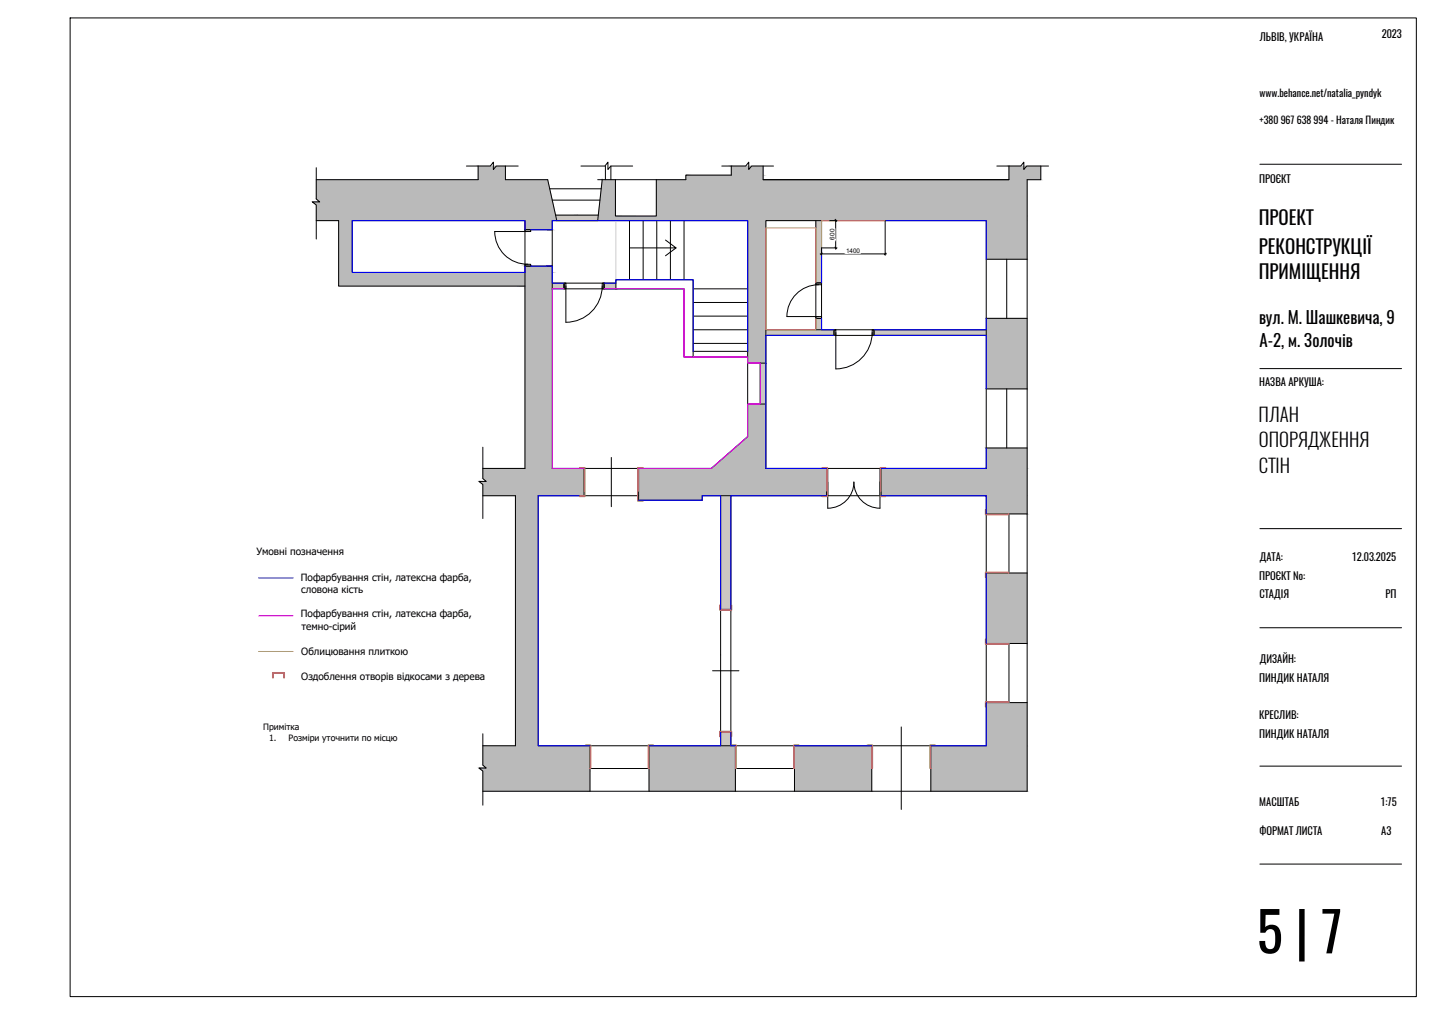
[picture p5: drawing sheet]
<svg xmlns="http://www.w3.org/2000/svg" width="420mm" height="297mm" viewBox="0 0 420 297" stroke-linecap="round" stroke-linejoin="round" font-family="sans-serif">
<!-- layer: 0 -->
<g fill="#bababa" stroke="#bababa" stroke-width=".29">
<path d="M214.6 48.7l9.3 2.7v-2.7zM214.6 48.7l9.3 2.7h-9.3z"/>
<path d="M296 48.7l9.4 4v-4zM296 48.7l9.4 4h-9.4z"/>
<path d="M201.2 51.4l22.7 1.3v-1.3zM201.2 51.4l22.7 1.3h-22.7z"/>
<path d="M140.3 48.7l8 4v-4zM140.3 48.7l8 4h-8z"/>
<path d="M92.8 52.7l69.1 5.6-1.2-5.6zM92.8 52.7l69.1 5.6h-69.1z"/>
<path d="M92.8 58.3l69.3 .9-.2-.9zM92.8 58.3l69.3 .9h-68.3z"/>
<path d="M91.7 59.2l70.6 .9-.2-.9zM91.7 59.2l70.6 .9h-69.5z"/>
<path d="M192.6 52.7l108.8 10.7v-10.7zM192.6 52.7l108.8 10.7h-108.8z"/>
<path d="M176.7 52.7l3.9 10.7v-10.7zM176.7 52.7l3.9 10.7h-5.1z"/>
<path d="M175.5 63.4l125.9 1.3v-1.3zM175.5 63.4l125.9 1.3h-126z"/>
<path d="M92.8 60.1l70.6 4.6-1.1-4.6zM92.8 60.1l70.6 4.6h-70.6z"/>
<path d="M154 64.7l8 2.7v-2.7zM154 64.7l8 2.7h-8z"/>
<path d="M289.4 64.7l12 11.3v-11.3zM289.4 64.7l12 11.3h-12z"/>
<path d="M154 78l8 1.9v-1.9zM154 78l8 1.9h-8z"/>
<path d="M99.4 64.7l4 15.2v-15.2zM99.4 64.7l4 15.2h-4z"/>
<path d="M154 79.9l8 4v-4zM154 79.9l8 4h-8z"/>
<path d="M99.4 79.9l54.6 4v-4zM99.4 79.9l54.6 4h-54.6z"/>
<path d="M219.4 64.7l5.3 41.8v-41.8zM219.4 64.7l5.3 41.8h-5.3z"/>
<path d="M289.4 93.4l12 20.6v-20.6zM289.4 93.4l12 20.6h-12z"/>
<path d="M219.4 118.5l5.3 9.5v-9.5zM219.4 118.5l5.3 9.5h-5.3z"/>
<path d="M289.4 131.4l12 6v-6zM289.4 131.4l12 6h-12z"/>
<path d="M219.4 128l5.3 9.4v-9.4zM208.7 137.4l10.7-9.4 5.3 9.4z"/>
<path d="M154 83.9l8 53.5v-53.5zM154 83.9l8 53.5h-8z"/>
<path d="M141.7 137.4l29.7 2.9v-2.9zM141.7 137.4l29.7 2.9h-29.7z"/>
<path d="M141.7 140.3l29.7 .9v-.9zM141.7 140.3l29.7 .9h-28.7z"/>
<path d="M140.5 141.2l30.9 .9v-.9zM140.5 141.2l30.9 .9h-29.7z"/>
<path d="M258.5 137.4l42.9 8v-8zM258.5 137.4l42.9 8h-42.9z"/>
<path d="M187.4 137.4l55.1 8v-8zM187.4 137.4l55.1 8h-55.1z"/>
<path d="M141.7 142.1l29.7 3.3v-3.3zM141.7 142.1l29.7 3.3h-29.7z"/>
<path d="M187.4 145.4l18.6 1.3v-1.3zM187.4 145.4l18.6 1.3h-18.6z"/>
<path d="M289.4 145.4l12 5.3v-5.3zM289.4 145.4l12 5.3h-12z"/>
<path d="M289.4 168l12 20.7v-20.7zM289.4 168l12 20.7h-12z"/>
<path d="M289.4 206l12 12.7v-12.7zM289.4 206l12 12.7h-12z"/>
<path d="M151.2 145.4l6.7 73.3v-73.3zM151.2 145.4l6.7 73.3h-6.7z"/>
<path d="M141.7 218.7l31.4 5.7v-5.7zM141.7 218.7l31.4 5.7h-31.4z"/>
<path d="M141.7 224.4l31.4 .8v-.8zM141.7 224.4l31.4 .8h-30.4z"/>
<path d="M140.5 225.2l32.6 .9v-.9zM140.5 225.2l32.6 .9h-31.4z"/>
<path d="M273.1 218.7l28.3 13.3v-13.3zM273.1 218.7l28.3 13.3h-28.3z"/>
<path d="M233.1 218.7l22.7 13.3v-13.3zM233.1 218.7l22.7 13.3h-22.7z"/>
<path d="M190.4 218.7l25.4 13.3v-13.3zM190.4 218.7l25.4 13.3h-25.4z"/>
<path d="M141.7 226.1l31.4 5.9v-5.9zM141.7 226.1l31.4 5.9h-31.4z"/>
</g>
<g fill="none" stroke="#000" stroke-width=".29">
<path d="M20.6 5.3h395v286.9h-395zM92.8 49.2v9.1l1 .9h-2.1l1.1 .9v10M136.8 48.7h7.1l.9-1.2v2.2l.8-1h6.4M140.3 48.7v4h-47.5M148.3 48.7v4h12.4l2.7 12M161.3 55.4h15.1M162 58.7h14M170.5 48.7h7l.9-1.2v2.2l.8-1h6.4M176.7 52.7l-1.3 12M177.6 48.7v4M179.2 48.7v4M180.6 52.7v10.7h12v-10.7"/>
<path d="M211.8 48.7h7l.9-1.2v2.2l.8-1h6.4M214.6 48.7v2.7h-13.4v1.3h-25.8M223.9 48.7v4h72.1v-4M223.9 52.7h72.1M292.5 48.7h7l.9-1.2v2.2l.8-1h6.5M305.4 48.7v4h-4v179.3h-159.7M92.8 64.7h6.6v19.2h54.6M145.1 67.9h9.8M145.2 67.9a9.6 9.6 0 0 0 9.7 9.6M154 79.9h-50.6v-15.2h50.6v72.7h-12.3M154 77.5h1.7v.5h-1.7zM154 67.4h1.7v.5h-1.7z"/>
<path d="M154 67.4h8.1M154 78h8.1M162 64.7h57.4v63.3l-10.7 9.4h-46.7zM163 63.1h12.5M184.7 64.7v17.3M188.7 64.7v17.3M192.7 64.7v17.3M196.7 64.7v17.3M200.7 64.7v17.3M224.7 64.7h64.7v72.7h-64.7zM239.4 64.7v32M241 64.7v32"/>
<path d="M241.3 74.2l-.5 .5M245 72.5l.4 .4M245 64.5l.4 .4M259.9 74.2l-.4 .5M289.4 76h12M295.4 76v17.4M162 84.7h18.7M162 83h18.7M165.5 83h.5v1.7h-.5zM165.5 83v1.7M166 83.8v10.7M176.7 83h.5v1.7h-.5z"/>
<path d="M176.7 83.8a10.7 10.7 0 0 1-10.7 10.7M177.2 83v1.7h23.5v20M180.7 82h22.7v22.7h-2.7v-20h-20zM203.4 84.7h16M203.4 88.7h16M203.4 92.7h16M203.4 96.7h16M224.7 96.7h64.7M224.7 98.3h64.7M230.9 92.8h9.3M239.4 83h1.6v.5h-1.6zM239.4 92.8h1.6v.6h-1.6z"/>
<path d="M239.4 93.4h1.6M239.4 83h1.6M240.2 83.5a9.3 9.3 0 0 0-9.3 9.3M244.7 96.7h.5v1.6h-.5zM244.7 96.7v1.6M255.9 96.7h.5v1.6h-.5zM255.9 97.5a10.7 10.7 0 0 1-10.7 10.7v-10.7M256.4 96.7v1.6M289.4 93.4h12M203.4 100.7h16M203.4 104.7h16M203.4 103h16"/>
<path d="M219.4 106.5h5.3v12h-5.3M223 106.5v12M289.4 114h12M295.4 114v17.4M141.7 131.1v9.2l1 .9h-2.2l1.2 .9v9.9M171.4 137.4v8M179.4 134.1v14.5M187.4 137.4v8M242.5 137.4h.4v8h-.4zM258.2 137.4h.3v8h-.3zM289.4 131.4h12M141.7 145.4h9.5v73.3h-9.5"/>
<path d="M157.9 145.4h29.5v1.3h18.6v-1.3h83.4v73.3h-131.5zM211.4 145.4v73.3M214.4 145.4v73.3M250.5 141.3a7.7 7.7 0 0 0 7.7 7.7v-7.6M250.5 141.3a7.7 7.7 0 0 1-7.6 7.7v-7.6M289.4 150.7h12M296 150.7v17.3M211.4 178.7h3M289.4 168h12M209.1 196.7h7.7M289.4 188.7h12M296 188.7v17.3"/>
<path d="M141.7 215.2v9.2l1 .8h-2.2l1.2 .9v10M173.1 218.7v13.3M190.4 218.7v13.3M211.4 214.7h3M215.8 218.7v13.3M233.1 218.7v13.3M255.8 218.7v13.3M264.4 213.2v24.1M273.1 218.7v13.3M289.4 206h12M173.1 225.3h17.3M215.8 225.3h17.3"/>
</g>
<g fill="#cbc7c2" stroke="#cbc7c2" stroke-width=".29">
<path d="M211.4 164.2v2.7z"/>
<path d="M211.4 214.7l3 4v-4zM211.4 214.7l3 4h-3z"/>
<path d="M211.4 145.4l3 18.8v-18.8zM211.4 145.4l3 18.8h-3z"/>
<path d="M211.5 164.2l2.9 2.7v-2.7zM211.5 164.2l2.9 2.7h-2.9z"/>
<path d="M211.4 166.9l3 11.8v-11.8zM211.4 166.9l3 11.8h-3z"/>
<path d="M239.4 64.7l1.6 18.3v-18.3zM239.4 64.7l1.6 18.3h-1.6z"/>
<path d="M239.4 93.4l1.6 3.3v-3.3zM239.4 93.4l1.6 3.3h-1.6z"/>
<path d="M256.4 96.7l33 1.6v-1.6zM256.4 96.7l33 1.6h-33z"/>
<path d="M224.7 96.7l20 1.6v-1.6zM224.7 96.7l20 1.6h-20z"/>
<path d="M169.3 63.1l6.1 1.6 .1-1.6zM169.3 63.1l6.1 1.6h-6.1z"/>
<path d="M163 63.1l6.3 1.6v-1.6zM163 63.1l6.3 1.6h-5.9z"/>
<path d="M177.2 83l3.5 1.7v-1.7zM177.2 83l3.5 1.7h-3.5z"/>
<path d="M162 83l3.5 1.7v-1.7zM162 83l3.5 1.7h-3.5z"/>
<path d="M223 106.5l1.7 12v-12zM223 106.5l1.7 12h-1.7z"/>
</g>
<path d="M195.3 70.4l3.1 2.3h-13.7M198.4 72.7l-3.1 2.3" fill="none" stroke="#000" stroke-width=".3"/>
<path d="M180.7 64.7v17.3M203.4 104.7h16" fill="none" stroke="#c7c8ca" stroke-width=".29"/>
<g fill="none" stroke="#c66c4e" stroke-width=".3">
<path d="M171.4 144v-6.6h-1.4v-.3h1.6v8.5h-1.6v-.2h1.4M187.4 144v-6.6h1.3v-.3h-1.6v9.9h1.6v-.3h-1.3M242.5 144v-6.6h-1.3v-.3h1.6v8.5h-1.6v-.2h1.3M258.5 144v-6.6h1.4v-.3h-1.6v8.5h1.6v-.2h-1.4M289.1 149.4h.3v1.3h6.6v.2h-6.9zM211.2 177.4h.2v1.3h3v-1.3h.3v1.6h-3.5zM289.1 167.8h6.9v.2h-6.6v1.4h-.3zM79.9 197.2h3.6v1.6h-.3v-1.4h-3v1.4h-.3zM289.1 187.4h.3v1.3h6.6v.3h-6.9zM171.8 218.4h1.6v6.9h-.3v-6.6h-1.3zM190.2 218.4h1.6v.3h-1.4v6.6h-.2zM211.2 214.4h3.5v1.6h-.3v-1.3h-3v1.3h-.2z"/>
<path d="M214.4 218.4h1.6v6.9h-.2v-6.6h-1.4zM232.8 218.4h1.6v.3h-1.3v6.6h-.3zM254.4 218.4h1.6v6.9h-.2v-6.6h-1.4zM272.8 218.4h1.6v.3h-1.3v6.6h-.3zM289.1 205.7h6.9v.3h-6.6v1.4h-.3z"/>
</g>
<g fill="none" stroke="#00f" stroke-width=".3">
<path d="M154 67.4v-2.7h-50.6v15.2h50.6v-1.9M155.7 78h6.4l-.1 5h3.5M155.7 67.4h6.3v-2.7h57.4v38.3M241 72.7v10.3M259.7 64.7h29.7v11.3M177.2 83h3.5v-1h22.7v21M241 93.4v3.3h3.7M244.7 98.3h-20v39.1h17.8M256.4 98.3h33v15.7M289.4 93.4v3.3h-33M289.4 131.4v6h-30.9M171.4 145.4h-13.5v73.3h15.2"/>
<path d="M187.4 146.7h18.6v-1.3h5.4v33.3M242.5 145.4h-28.1v33.3M258.5 145.4h30.9v5.3M75.9 169.5h10.1M289.4 168v20.7M211.4 214.7v4h-21M214.4 214.7v4h1.4M233.1 218.7h22.7M289.4 206v12.7h-16.3"/>
</g>
<path d="M165.5 84.7h-3.5v52.7h9.4M177.2 84.7h23.5v20h18.7v1.8h3.6v12h-3.6v9.5l-10.7 9.4h-21.3M75.9 180.6h10.1" fill="none" stroke="#f0f" stroke-width=".3"/>
<path d="M259.7 64.7h-18.7v8M239.4 83v-16.2h-14.7v29.9h14.7v-3.3M75.9 191h10.1" fill="none" stroke="#ffbf00" stroke-width=".3"/>
<!-- layer: ds_text -->
<path d="M240.6 74.5h19.5M243.5 64.7h2.1M245.2 64.3v8.8M245.6 72.7h-4.6v2.2M259.7 64.7v10.2" fill="none" stroke="#000" stroke-width=".29"/>
<g fill="#fff" stroke="#fff" stroke-width=".29">
<path d="M248.3 72.6v1.7l4.1-1.7zM248.3 74.3l4.1-1.7v1.7z"/>
<path d="M243.4 67.1v3.2h1.6zM243.4 67.1h1.6v3.2z"/>
</g>
<!-- layer: ds_heavy -->
<path d="M369.7 48.2h41.5M369.7 108.1h41.5M369.7 155h41.5M369.7 184.1h41.5M369.7 224.6h41.5M369.7 253.4h41.5" fill="none" stroke="#000" stroke-width=".29"/>
<text font-size="16.1" x="368.7" y="279.6">5 | 7</text>
<g font-size="5.6">
<text x="369.3" y="66.1">ПРОЕКТ</text>
<text x="369.3" y="74.4">РЕКОНСТРУКЦІЇ</text>
<text x="369.3" y="81.7">ПРИМІЩЕННЯ</text>
</g>
<g font-size="5.5">
<text x="369.3" y="123.6">ПЛАН</text>
<text x="369.4" y="131.1">ОПОРЯДЖЕННЯ</text>
<text x="369.4" y="138.7">СТІН</text>
</g>
<g font-size="4.9">
<text x="369.4" y="95">вул. М. Шашкевича, 9</text>
<text x="369.6" y="101.7">А-2, м. Золочів</text>
</g>
<g font-size="3.1">
<text x="405.4" y="11">2023</text>
<text x="369.7" y="12.1">ЛЬВІВ, УКРАЇНА</text>
<text x="369.5" y="53.6">ПРОЄКТ</text>
<text x="369.5" y="113.1">НАЗВА АРКУША:</text>
<text x="369.6" y="164.5">ДАТА:</text>
<text x="396.7" y="164.5">12.03.2025</text>
<text x="369.5" y="170">ПРОЄКТ №:</text>
<text x="369.5" y="175.4">СТАДІЯ</text>
<text x="406.5" y="175.3">РП</text>
<text x="369.6" y="194.4">ДИЗАЙН:</text>
<text x="369.5" y="200">ПИНДИК НАТАЛЯ</text>
<text x="369.5" y="210.9">КРЕСЛИВ:</text>
<text x="369.5" y="216.3">ПИНДИК НАТАЛЯ</text>
<text x="369.5" y="236.4">МАСШТАБ</text>
<text x="405.1" y="236.4">1:75</text>
<text x="369.5" y="245">ФОРМАТ ЛИСТА</text>
<text x="405.3" y="244.7">A3</text>
</g>
<g font-size="3">
<text x="369.6" y="28.5">www.behance.net/natalia_pyndyk</text>
<text x="369.6" y="36.5">+380 967 638 994 - Наталя Пиндик</text>
</g>
<g font-size="2.9">
<text x="75.2" y="162.8">Умовні позначення</text>
<text x="88.3" y="170.3">Пофарбування стін, латексна фарба,</text>
<text x="88.4" y="173.8">словона кість</text>
<text x="88.3" y="181">Пофарбування стін, латексна фарба,</text>
<text x="88.5" y="184.8">темно-сірий</text>
<text x="88.4" y="192">Облицювання плиткою</text>
<text x="88.4" y="199.2">Оздоблення отворів відкосами з дерева</text>
</g>
<g font-size="2.6">
<text x="77.2" y="214.2">Примітка</text>
<text x="79" y="217.3">1.</text>
<text x="84.7" y="217.3">Розміри уточнити по місцю</text>
</g>
<g font-size="1.9">
<text x="244.8" y="70.2" transform="rotate(-90 244.8 70.2)">600</text>
<text x="248.2" y="74.1">1400</text>
</g>
</svg>
